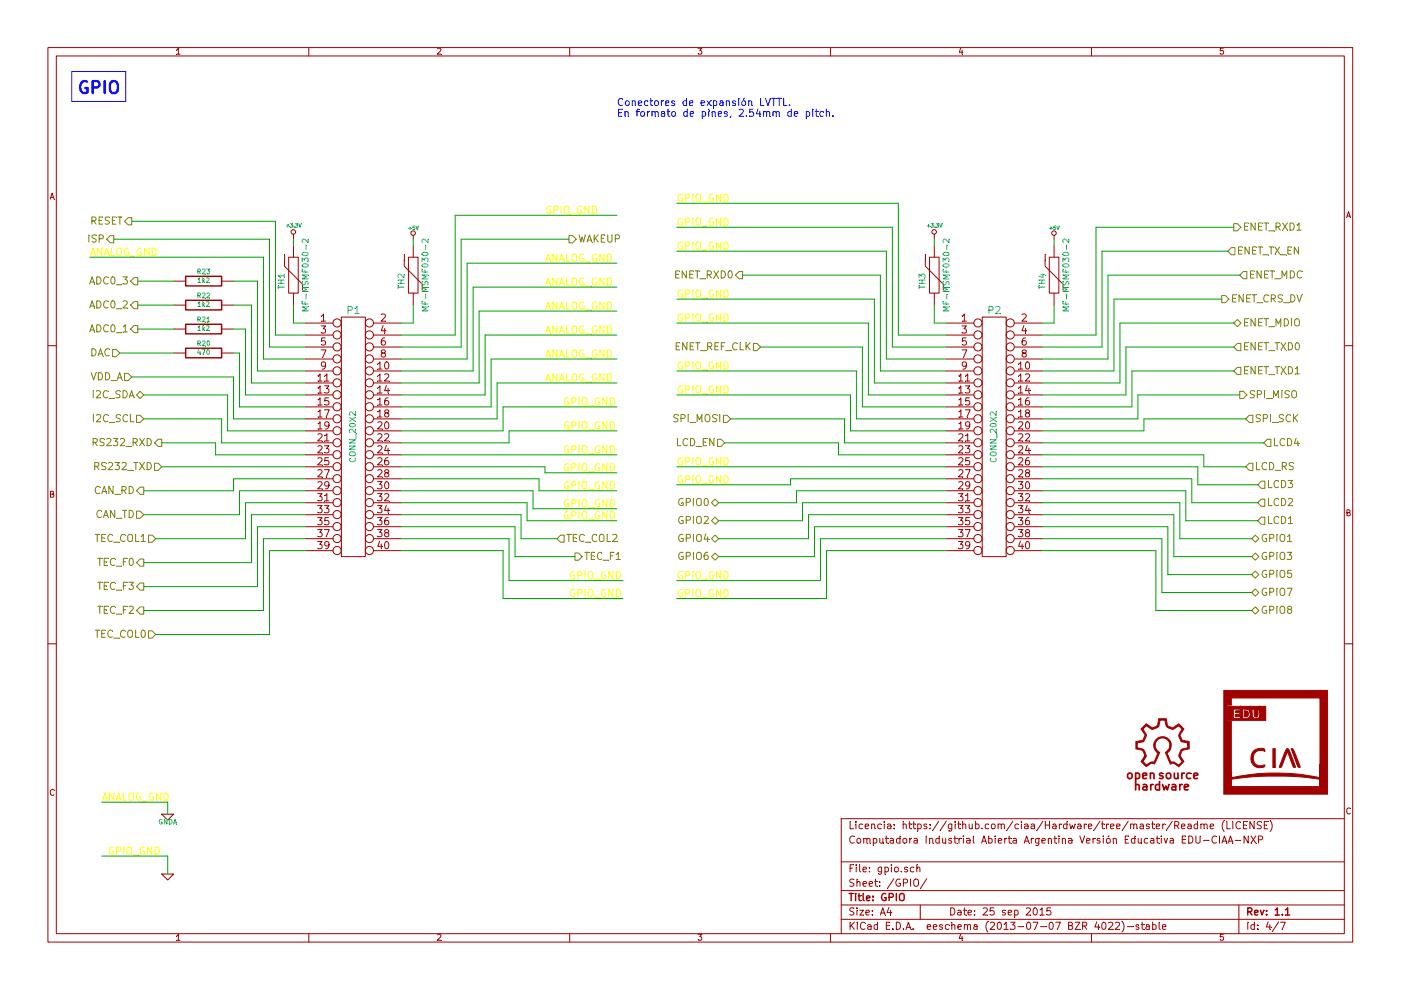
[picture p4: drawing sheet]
EESchema Schematic File Version 2
LIBS:edu-ciaa-nxp
LIBS:edu-ciaa-nxp-cache
EELAYER 27 0
EELAYER END
$Descr A4 11693 8268
encoding utf-8
Sheet 4 7
Title "GPIO"
Date "25 sep 2015"
Rev "1.1"
Comp ""
Comment1 "Computadora Industrial Abierta Argentina Versión Educativa EDU-CIAA-NXP"
Comment2 "Licencia: https://github.com/ciaa/Hardware/tree/master/Readme (LICENSE)"
Comment3 ""
Comment4 ""
$EndDescr
Text HLabel 6000 4200 0    60   BiDi ~ 0
GPIO0
Text HLabel 6000 4350 0    60   BiDi ~ 0
GPIO2
Text HLabel 6000 4500 0    60   BiDi ~ 0
GPIO4
Text HLabel 6000 4650 0    60   BiDi ~ 0
GPIO6
Text HLabel 10450 5100 2    60   BiDi ~ 0
GPIO8
Text HLabel 10450 4500 2    60   BiDi ~ 0
GPIO1
Text HLabel 10450 4650 2    60   BiDi ~ 0
GPIO3
Text HLabel 10450 4800 2    60   BiDi ~ 0
GPIO5
Text HLabel 10450 4950 2    60   BiDi ~ 0
GPIO7
Text HLabel 4750 2000 2    60   Output ~ 0
WAKEUP
$Comp
L THERMISTOR TH1
U 1 1
P 2450 2300
F 0 "TH1" V 2550 2350 50  0000 C CNN
F 1 "MF-MSMF030-2" V 2350 2300 50  0000 C CNN
F 2 "MF-MSMF" H 2450 2300 60  0001 C CNN
F 3 "mfmsmf.pdf" H 2450 2300 60  0001 C CNN
F 4 "PTC RESETTABLE .30A 30V 1812" V 2450 2300 60  0001 C CNN "Descripción"
F 5 "Bourns Inc." V 2450 2300 60  0001 C CNN "Fabricante"
F 6 "MF-MSMF030-2" V 2450 2300 60  0001 C CNN "Nro de parte"
F 7 "../PCB/EDU-NXP/Datasheets" V 2450 2300 60  0001 C CNN "Path datasheet"
F 8 "MF-MSMF030-2CT-ND" V 2450 2300 60  0001 C CNN "Digikey"
F 9 "1812" V 2450 2300 60  0001 C CNN "Footprint"
	1    2450 2300
	-1   0    0    1   
$EndComp
$Comp
L +3.3V #PWR020
U 1 1
P 2450 2000
F 0 "#PWR020" H 2450 1960 30  0001 C CNN
F 1 "+3.3V" H 2450 2110 30  0000 C CNN
F 2 "" H 2450 2000 60  0000 C CNN
F 3 "" H 2450 2000 60  0000 C CNN
	1    2450 2000
	1    0    0    -1  
$EndComp
Text HLabel 1200 3300 0    60   BiDi ~ 0
I2C_SDA
Text HLabel 1200 3500 0    60   Input ~ 0
I2C_SCL
Text HLabel 10350 3300 2    60   Output ~ 0
SPI_MISO
Text HLabel 6100 3500 0    60   Input ~ 0
SPI_MOSI
Text Notes 5150 900  0    60   ~ 0
Conectores de expansión LVTTL.\nEn formato de pines, 2.54mm de pitch.
$Comp
L GNDA #PWR021
U 1 1
P 1400 6800
F 0 "#PWR021" H 1400 6800 40  0001 C CNN
F 1 "GNDA" H 1400 6730 40  0000 C CNN
F 2 "" H 1400 6800 60  0000 C CNN
F 3 "" H 1400 6800 60  0000 C CNN
	1    1400 6800
	1    0    0    -1  
$EndComp
$Comp
L THERMISTOR TH2
U 1 1
P 3450 2300
F 0 "TH2" V 3550 2350 50  0000 C CNN
F 1 "MF-MSMF030-2" V 3350 2300 50  0000 C CNN
F 2 "MF-MSMF" H 2450 2300 60  0001 C CNN
F 3 "mfmsmf.pdf" H 2450 2300 60  0001 C CNN
F 4 "PTC RESETTABLE .30A 30V 1812" V 2450 2300 60  0001 C CNN "Descripción"
F 5 "Bourns Inc." V 2450 2300 60  0001 C CNN "Fabricante"
F 6 "MF-MSMF030-2" V 2450 2300 60  0001 C CNN "Nro de parte"
F 7 "../PCB/EDU-NXP/Datasheets" V 2450 2300 60  0001 C CNN "Path datasheet"
F 8 "MF-MSMF030-2CT-ND" V 2450 2300 60  0001 C CNN "Digikey"
F 9 "1812" V 2450 2300 60  0001 C CNN "Footprint"
	1    3450 2300
	-1   0    0    1   
$EndComp
$Comp
L +5V #PWR022
U 1 1
P 3450 2000
F 0 "#PWR022" H 3450 2090 20  0001 C CNN
F 1 "+5V" H 3450 2090 30  0000 C CNN
F 2 "" H 3450 2000 60  0000 C CNN
F 3 "" H 3450 2000 60  0000 C CNN
	1    3450 2000
	1    0    0    -1  
$EndComp
Text HLabel 10300 1900 2    60   Output ~ 0
ENET_RXD1
Text HLabel 10250 2100 2    60   Input ~ 0
ENET_TX_EN
Text HLabel 1300 5300 0    60   Input ~ 0
TEC_COL0
Text HLabel 6200 2300 0    60   Output ~ 0
ENET_RXD0
Text HLabel 10200 2500 2    60   Output ~ 0
ENET_CRS_DV
Text HLabel 10300 2700 2    60   BiDi ~ 0
ENET_MDIO
Text HLabel 10300 2900 2    60   Input ~ 0
ENET_TXD0
Text HLabel 6350 2900 0    60   Input ~ 0
ENET_REF_CLK
Text HLabel 10300 3100 2    60   Input ~ 0
ENET_TXD1
Text HLabel 1200 4700 0    60   Output ~ 0
TEC_F0
Text HLabel 1150 2750 0    60   Output ~ 0
ADC0_1
Text HLabel 4800 4650 2    60   Output ~ 0
TEC_F1
Text HLabel 1000 2950 0    60   Input ~ 0
DAC
Text HLabel 1200 5100 0    60   Output ~ 0
TEC_F2
Text HLabel 1200 4900 0    60   Output ~ 0
TEC_F3
Text HLabel 10500 4350 2    60   Input ~ 0
LCD1
Text HLabel 10500 4200 2    60   Input ~ 0
LCD2
Text HLabel 10500 4050 2    60   Input ~ 0
LCD3
Text HLabel 10400 3900 2    60   Input ~ 0
LCD_RS
Text HLabel 6050 3700 0    60   Input ~ 0
LCD_EN
Text HLabel 10550 3700 2    60   Input ~ 0
LCD4
Text HLabel 1200 4100 0    60   Output ~ 0
CAN_RD
Text HLabel 1200 4300 0    60   Input ~ 0
CAN_TD
Text HLabel 1300 4500 0    60   Input ~ 0
TEC_COL1
Text HLabel 4650 4500 2    60   Input ~ 0
TEC_COL2
Text HLabel 950  2000 0    60   Output ~ 0
ISP
Text HLabel 1150 2350 0    60   Output ~ 0
ADC0_3
Text HLabel 1150 2550 0    60   Output ~ 0
ADC0_2
$Comp
L CONN_20X2 P1
U 1 1
P 2950 3650
F 0 "P1" H 2950 4700 60  0000 C CNN
F 1 "CONN_20X2" V 2950 3650 50  0000 C CNN
F 2 "" H 2950 3650 60  0000 C CNN
F 3 "" H 2950 3650 60  0000 C CNN
	1    2950 3650
	1    0    0    -1  
$EndComp
$Comp
L CONN_20X2 P2
U 1 1
P 8300 3650
F 0 "P2" H 8300 4700 60  0000 C CNN
F 1 "CONN_20X2" V 8300 3650 50  0000 C CNN
F 2 "" H 8300 3650 60  0000 C CNN
F 3 "" H 8300 3650 60  0000 C CNN
	1    8300 3650
	1    0    0    -1  
$EndComp
$Comp
L R R20
U 1 1
P 1700 2950
F 0 "R20" V 1780 2950 40  0000 C CNN
F 1 "470" V 1707 2951 40  0000 C CNN
F 2 "SM0805" V 1630 2950 30  0001 C CNN
F 3 "AOA0000CE1.pdf" H 1700 2950 30  0001 C CNN
F 4 "RES 470 OHM 1/8W 5% 0805 SMD" V 1700 2950 60  0001 C CNN "Descripción"
F 5 "Panasonic Electronic Components" V 1700 2950 60  0001 C CNN "Fabricante"
F 6 "ERJ-6GEYJ471V" V 1700 2950 60  0001 C CNN "Nro de parte"
F 7 "..PCB/EDU-NXP/Datasheets" V 1700 2950 60  0001 C CNN "Path datasheet"
F 8 "P470ACT-ND" V 1700 2950 60  0001 C CNN "Digikey"
F 9 "0805" V 1700 2950 60  0001 C CNN "Footprint"
	1    1700 2950
	0    -1   -1   0   
$EndComp
$Comp
L R R21
U 1 1
P 1700 2750
F 0 "R21" V 1780 2750 40  0000 C CNN
F 1 "1k2" V 1707 2751 40  0000 C CNN
F 2 "SM0805" V 1630 2750 30  0001 C CNN
F 3 "SEI-RMCF_RMCP.pdf" H 1700 2750 30  0001 C CNN
F 4 "RES 1.2K OHM 1/8W 5% 0805" V 1700 2750 60  0001 C CNN "Descripción"
F 5 "Stackpole Electronics Inc" V 1700 2750 60  0001 C CNN "Fabricante"
F 6 "RMCF0805JT1K20" V 1700 2750 60  0001 C CNN "Nro de parte"
F 7 "..PCB/EDU-NXP/Datasheets" V 1700 2750 60  0001 C CNN "Path datasheet"
F 8 "RMCF0805JT1K20CT-ND" V 1700 2750 60  0001 C CNN "Digikey"
F 9 "0805" V 1700 2750 60  0001 C CNN "Footprint"
	1    1700 2750
	0    -1   -1   0   
$EndComp
$Comp
L R R22
U 1 1
P 1700 2550
F 0 "R22" V 1780 2550 40  0000 C CNN
F 1 "1k2" V 1707 2551 40  0000 C CNN
F 2 "SM0805" V 1630 2750 30  0001 C CNN
F 3 "SEI-RMCF_RMCP.pdf" H 1700 2750 30  0001 C CNN
F 4 "RES 1.2K OHM 1/8W 5% 0805" V 1700 2750 60  0001 C CNN "Descripción"
F 5 "Stackpole Electronics Inc" V 1700 2750 60  0001 C CNN "Fabricante"
F 6 "RMCF0805JT1K20" V 1700 2750 60  0001 C CNN "Nro de parte"
F 7 "..PCB/EDU-NXP/Datasheets" V 1700 2750 60  0001 C CNN "Path datasheet"
F 8 "RMCF0805JT1K20CT-ND" V 1700 2750 60  0001 C CNN "Digikey"
F 9 "0805" V 1700 2750 60  0001 C CNN "Footprint"
	1    1700 2550
	0    -1   -1   0   
$EndComp
$Comp
L R R23
U 1 1
P 1700 2350
F 0 "R23" V 1780 2350 40  0000 C CNN
F 1 "1k2" V 1707 2351 40  0000 C CNN
F 2 "SM0805" V 1630 2750 30  0001 C CNN
F 3 "SEI-RMCF_RMCP.pdf" H 1700 2750 30  0001 C CNN
F 4 "RES 1.2K OHM 1/8W 5% 0805" V 1700 2750 60  0001 C CNN "Descripción"
F 5 "Stackpole Electronics Inc" V 1700 2750 60  0001 C CNN "Fabricante"
F 6 "RMCF0805JT1K20" V 1700 2750 60  0001 C CNN "Nro de parte"
F 7 "..PCB/EDU-NXP/Datasheets" V 1700 2750 60  0001 C CNN "Path datasheet"
F 8 "RMCF0805JT1K20CT-ND" V 1700 2750 60  0001 C CNN "Digikey"
F 9 "0805" V 1700 2750 60  0001 C CNN "Footprint"
	1    1700 2350
	0    -1   -1   0   
$EndComp
Text HLabel 10400 3500 2    60   Input ~ 0
SPI_SCK
Text HLabel 1350 3900 0    60   Input ~ 0
RS232_TXD
Text HLabel 1350 3700 0    60   Output ~ 0
RS232_RXD
Text HLabel 10350 2300 2    60   Input ~ 0
ENET_MDC
Text HLabel 1100 1850 0    60   Output ~ 0
RESET
$Comp
L THERMISTOR TH3
U 1 1
P 7800 2300
F 0 "TH3" V 7900 2350 50  0000 C CNN
F 1 "MF-MSMF030-2" V 7700 2300 50  0000 C CNN
F 2 "MF-MSMF" H 2450 2300 60  0001 C CNN
F 3 "mfmsmf.pdf" H 2450 2300 60  0001 C CNN
F 4 "PTC RESETTABLE .30A 30V 1812" V 2450 2300 60  0001 C CNN "Descripción"
F 5 "Bourns Inc." V 2450 2300 60  0001 C CNN "Fabricante"
F 6 "MF-MSMF030-2" V 2450 2300 60  0001 C CNN "Nro de parte"
F 7 "../PCB/EDU-NXP/Datasheets" V 2450 2300 60  0001 C CNN "Path datasheet"
F 8 "MF-MSMF030-2CT-ND" V 2450 2300 60  0001 C CNN "Digikey"
F 9 "1812" V 2450 2300 60  0001 C CNN "Footprint"
	1    7800 2300
	-1   0    0    1   
$EndComp
$Comp
L +3.3V #PWR023
U 1 1
P 7800 2000
F 0 "#PWR023" H 7800 1960 30  0001 C CNN
F 1 "+3.3V" H 7800 2110 30  0000 C CNN
F 2 "" H 7800 2000 60  0000 C CNN
F 3 "" H 7800 2000 60  0000 C CNN
	1    7800 2000
	1    0    0    -1  
$EndComp
$Comp
L THERMISTOR TH4
U 1 1
P 8800 2300
F 0 "TH4" V 8900 2350 50  0000 C CNN
F 1 "MF-MSMF030-2" V 8700 2300 50  0000 C CNN
F 2 "MF-MSMF" H 2450 2300 60  0001 C CNN
F 3 "mfmsmf.pdf" H 2450 2300 60  0001 C CNN
F 4 "PTC RESETTABLE .30A 30V 1812" V 2450 2300 60  0001 C CNN "Descripción"
F 5 "Bourns Inc." V 2450 2300 60  0001 C CNN "Fabricante"
F 6 "MF-MSMF030-2" V 2450 2300 60  0001 C CNN "Nro de parte"
F 7 "../PCB/EDU-NXP/Datasheets" V 2450 2300 60  0001 C CNN "Path datasheet"
F 8 "MF-MSMF030-2CT-ND" V 2450 2300 60  0001 C CNN "Digikey"
F 9 "1812" V 2450 2300 60  0001 C CNN "Footprint"
	1    8800 2300
	-1   0    0    1   
$EndComp
$Comp
L +5V #PWR024
U 1 1
P 8800 2000
F 0 "#PWR024" H 8800 2090 20  0001 C CNN
F 1 "+5V" H 8800 2090 30  0000 C CNN
F 2 "" H 8800 2000 60  0000 C CNN
F 3 "" H 8800 2000 60  0000 C CNN
	1    8800 2000
	1    0    0    -1  
$EndComp
$Comp
L GND #PWR025
U 1 1
P 1400 7300
F 0 "#PWR025" H 1400 7300 30  0001 C CNN
F 1 "GND" H 1400 7230 30  0001 C CNN
F 2 "" H 1400 7300 60  0000 C CNN
F 3 "" H 1400 7300 60  0000 C CNN
	1    1400 7300
	1    0    0    -1  
$EndComp
Text Label 900  7150 0    60   ~ 0
GPIO_GND
Text Label 5650 2500 0    60   ~ 0
GPIO_GND
Text Label 5650 2700 0    60   ~ 0
GPIO_GND
Text Label 5650 3100 0    60   ~ 0
GPIO_GND
Text Label 5650 3300 0    60   ~ 0
GPIO_GND
Text Label 5650 3900 0    60   ~ 0
GPIO_GND
Text Label 4700 3800 0    60   ~ 0
GPIO_GND
Text Label 850  6700 0    60   ~ 0
ANALOG_GND
Text Label 4550 3200 0    60   ~ 0
ANALOG_GND
Text Label 4550 1800 0    60   ~ 0
GPIO_GND
Text Label 750  2150 0    60   ~ 0
ANALOG_GND
Text Label 4550 2200 0    60   ~ 0
ANALOG_GND
Text Label 4550 2400 0    60   ~ 0
ANALOG_GND
Text Label 4550 2600 0    60   ~ 0
ANALOG_GND
Text Label 4550 2800 0    60   ~ 0
ANALOG_GND
Text Label 4550 3000 0    60   ~ 0
ANALOG_GND
Text Label 5650 4050 0    60   ~ 0
GPIO_GND
Text Label 5650 5000 0    60   ~ 0
GPIO_GND
Text Label 5650 4850 0    60   ~ 0
GPIO_GND
Text Label 4700 3950 0    60   ~ 0
GPIO_GND
Text Label 4700 4100 0    60   ~ 0
GPIO_GND
Text Label 4700 4250 0    60   ~ 0
GPIO_GND
Text Label 4750 4850 0    60   ~ 0
GPIO_GND
Text Label 4750 5000 0    60   ~ 0
GPIO_GND
Text Label 5650 2100 0    60   ~ 0
GPIO_GND
Text Label 5650 1900 0    60   ~ 0
GPIO_GND
Text Label 5650 1700 0    60   ~ 0
GPIO_GND
Wire Wire Line
	2050 4500 1300 4500
Wire Wire Line
	2050 4200 2050 4500
Wire Wire Line
	2550 4200 2050 4200
Wire Wire Line
	2100 4300 2550 4300
Wire Wire Line
	2100 4700 2100 4300
Wire Wire Line
	1200 4700 2100 4700
Wire Wire Line
	2150 4900 1200 4900
Wire Wire Line
	2150 4400 2150 4900
Wire Wire Line
	2550 4400 2150 4400
Wire Wire Line
	2200 4500 2550 4500
Wire Wire Line
	2200 5100 2200 4500
Wire Wire Line
	1200 5100 2200 5100
Wire Wire Line
	2250 5300 1300 5300
Wire Wire Line
	2250 4600 2250 5300
Wire Wire Line
	2550 4600 2250 4600
Wire Wire Line
	4350 4500 4650 4500
Wire Wire Line
	9300 2500 10200 2500
Wire Wire Line
	6350 2900 7200 2900
Wire Wire Line
	7050 3500 6100 3500
Wire Wire Line
	6050 3700 7000 3700
Wire Wire Line
	10050 3900 10400 3900
Wire Wire Line
	9350 2700 10300 2700
Wire Wire Line
	9200 2100 10250 2100
Wire Wire Line
	9500 3300 10350 3300
Wire Wire Line
	9450 3100 10300 3100
Wire Wire Line
	9400 2900 10300 2900
Wire Wire Line
	9550 3500 10400 3500
Wire Wire Line
	8700 3700 10550 3700
Wire Wire Line
	10000 4050 10500 4050
Wire Wire Line
	6800 4650 6800 4400
Wire Wire Line
	6000 4650 6800 4650
Wire Wire Line
	6000 4500 6750 4500
Wire Wire Line
	6700 4350 6000 4350
Wire Wire Line
	6000 4200 6650 4200
Wire Wire Line
	9650 5100 10450 5100
Wire Wire Line
	9650 4600 9650 5100
Wire Wire Line
	8700 4600 9650 4600
Wire Wire Line
	9700 4500 8700 4500
Wire Wire Line
	9700 4950 9700 4500
Wire Wire Line
	10450 4950 9700 4950
Wire Wire Line
	9750 4800 10450 4800
Wire Wire Line
	9750 4400 9750 4800
Wire Wire Line
	8700 4400 9750 4400
Wire Wire Line
	9800 4650 10450 4650
Wire Wire Line
	9800 4300 9800 4650
Wire Wire Line
	9850 4500 10450 4500
Wire Wire Line
	9850 4200 9850 4500
Wire Wire Line
	9900 4100 9900 4350
Wire Wire Line
	9900 4350 10500 4350
Wire Wire Line
	9950 4200 10500 4200
Wire Wire Line
	9950 4000 9950 4200
Wire Wire Line
	10000 3900 10000 4050
Wire Wire Line
	9250 2300 10350 2300
Wire Wire Line
	9150 1900 10300 1900
Wire Wire Line
	6900 4600 7900 4600
Wire Wire Line
	6900 5000 6900 4600
Wire Wire Line
	5650 5000 6900 5000
Wire Wire Line
	6850 4850 5650 4850
Wire Wire Line
	6850 4500 6850 4850
Wire Wire Line
	7900 4500 6850 4500
Wire Wire Line
	6800 4400 7900 4400
Wire Wire Line
	6750 4500 6750 4300
Wire Wire Line
	6700 4200 6700 4350
Wire Wire Line
	6650 4200 6650 4100
Wire Wire Line
	5650 4050 6600 4050
Wire Wire Line
	6600 4050 6600 4000
Wire Wire Line
	6200 2300 7350 2300
Wire Wire Line
	4200 5000 5200 5000
Wire Wire Line
	4200 4600 4200 5000
Wire Wire Line
	3350 4600 4200 4600
Wire Wire Line
	4250 4850 5200 4850
Wire Wire Line
	4250 4500 4250 4850
Wire Wire Line
	3350 4500 4250 4500
Wire Wire Line
	4300 4650 4300 4400
Wire Wire Line
	4800 4650 4300 4650
Wire Wire Line
	4350 4300 4350 4500
Wire Wire Line
	4400 4200 4400 4350
Wire Wire Line
	4400 4350 5150 4350
Wire Wire Line
	4450 4250 5150 4250
Wire Wire Line
	4450 4100 4450 4250
Wire Wire Line
	3350 4100 4450 4100
Wire Wire Line
	4500 4000 3350 4000
Wire Wire Line
	4500 4100 4500 4000
Wire Wire Line
	4550 3950 5150 3950
Wire Wire Line
	4550 3900 4550 3950
Wire Wire Line
	3350 3900 4550 3900
Wire Wire Line
	3350 3800 5150 3800
Wire Wire Line
	4500 4100 5150 4100
Wire Wire Line
	4250 3600 5150 3600
Wire Wire Line
	3850 2000 4750 2000
Wire Wire Line
	1900 3300 1200 3300
Wire Wire Line
	1200 3500 1850 3500
Wire Wire Line
	1950 3150 1950 3500
Wire Wire Line
	1950 3500 2550 3500
Wire Wire Line
	2000 3400 2550 3400
Wire Wire Line
	2000 2950 2000 3400
Wire Wire Line
	2050 2750 2050 3300
Wire Wire Line
	2100 3200 2100 2550
Wire Wire Line
	2150 2350 2150 3100
Wire Wire Line
	750  2150 2200 2150
Wire Wire Line
	2200 2150 2200 3000
Wire Wire Line
	1400 6700 850  6700
Wire Wire Line
	1400 6800 1400 6700
Wire Wire Line
	950  2000 2250 2000
Wire Wire Line
	2250 2000 2250 2900
Wire Wire Line
	2250 2900 2550 2900
Wire Wire Line
	2300 2800 2550 2800
Wire Wire Line
	2300 1850 2300 2800
Wire Wire Line
	1100 1850 2300 1850
Wire Wire Line
	4050 2800 5150 2800
Wire Wire Line
	2150 2350 1950 2350
Wire Wire Line
	2100 2550 1950 2550
Wire Wire Line
	2050 2750 1950 2750
Wire Wire Line
	1950 2950 2000 2950
Wire Wire Line
	10050 3800 10050 3900
Wire Wire Line
	1400 7150 850  7150
Wire Wire Line
	1400 7300 1400 7150
Wire Wire Line
	5650 1700 7500 1700
Wire Wire Line
	5650 1900 7450 1900
Wire Wire Line
	5650 2100 7400 2100
Wire Wire Line
	5650 2500 7300 2500
Wire Wire Line
	5650 2700 7250 2700
Wire Wire Line
	5650 3100 7150 3100
Wire Wire Line
	5650 3300 7100 3300
Wire Wire Line
	5650 3900 7900 3900
Wire Wire Line
	3800 1800 5150 1800
Wire Wire Line
	3900 2200 5150 2200
Wire Wire Line
	3950 2400 5150 2400
Wire Wire Line
	4000 2600 5150 2600
Wire Wire Line
	4100 3000 5150 3000
Wire Wire Line
	4150 3200 5150 3200
Wire Wire Line
	4200 3400 5150 3400
Wire Wire Line
	9150 2800 9150 1900
Wire Wire Line
	9200 2900 9200 2100
Wire Wire Line
	9250 3000 9250 2300
Wire Wire Line
	9300 3100 9300 2500
Wire Wire Line
	9350 3200 9350 2700
Wire Wire Line
	9400 3300 9400 2900
Wire Wire Line
	9450 3400 9450 3100
Wire Wire Line
	9500 3500 9500 3300
Wire Wire Line
	9550 3600 9550 3500
Wire Wire Line
	7500 1700 7500 2800
Wire Wire Line
	7450 1900 7450 2900
Wire Wire Line
	7400 2100 7400 3000
Wire Wire Line
	7350 2300 7350 3100
Wire Wire Line
	7300 2500 7300 3200
Wire Wire Line
	7250 2700 7250 3300
Wire Wire Line
	7200 2900 7200 3400
Wire Wire Line
	7150 3100 7150 3500
Wire Wire Line
	7100 3300 7100 3600
Wire Wire Line
	7100 3600 7900 3600
Wire Wire Line
	7050 3700 7050 3500
Wire Wire Line
	7900 3700 7050 3700
Wire Wire Line
	7000 3800 7900 3800
Wire Wire Line
	6600 4000 7900 4000
Wire Wire Line
	7000 3700 7000 3800
Wire Wire Line
	3800 2800 3800 1800
Wire Wire Line
	3850 2900 3850 2000
Wire Wire Line
	3900 3000 3900 2200
Wire Wire Line
	3350 3000 3900 3000
Wire Wire Line
	3950 2400 3950 3100
Wire Wire Line
	4000 3200 4000 2600
Wire Wire Line
	4050 3300 4050 2800
Wire Wire Line
	4100 3400 4100 3000
Wire Wire Line
	4150 3500 4150 3200
Wire Wire Line
	4200 3600 4200 3400
Wire Wire Line
	4250 3700 4250 3600
Wire Wire Line
	2200 3000 2550 3000
Wire Wire Line
	2150 3100 2550 3100
Wire Wire Line
	2550 3200 2100 3200
Wire Wire Line
	2050 3300 2550 3300
Wire Wire Line
	1900 3600 2550 3600
Wire Wire Line
	1900 3300 1900 3600
Wire Wire Line
	1850 3700 2550 3700
Wire Wire Line
	1850 3500 1850 3700
Wire Wire Line
	1800 3800 2550 3800
Wire Wire Line
	1800 3700 1800 3800
Wire Wire Line
	2450 2550 2450 2700
Wire Wire Line
	7500 2800 7900 2800
Wire Wire Line
	7450 2900 7900 2900
Wire Wire Line
	7400 3000 7900 3000
Wire Wire Line
	7350 3100 7900 3100
Wire Wire Line
	7300 3200 7900 3200
Wire Wire Line
	7250 3300 7900 3300
Wire Wire Line
	7200 3400 7900 3400
Wire Wire Line
	7150 3500 7900 3500
Wire Wire Line
	1150 2750 1450 2750
Wire Wire Line
	1000 2950 1450 2950
Wire Wire Line
	3350 3300 4050 3300
Wire Wire Line
	3350 3400 4100 3400
Wire Wire Line
	3350 3500 4150 3500
Wire Wire Line
	3350 3700 4250 3700
Wire Wire Line
	3350 3600 4200 3600
Wire Wire Line
	3350 2800 3800 2800
Wire Wire Line
	3350 2900 3850 2900
Wire Wire Line
	3950 3100 3350 3100
Wire Wire Line
	3350 3200 4000 3200
Wire Wire Line
	8700 2800 9150 2800
Wire Wire Line
	8700 2900 9200 2900
Wire Wire Line
	8700 3100 9300 3100
Wire Wire Line
	8700 3000 9250 3000
Wire Wire Line
	8700 3200 9350 3200
Wire Wire Line
	1150 2350 1450 2350
Wire Wire Line
	8700 3300 9400 3300
Wire Wire Line
	8700 3400 9450 3400
Wire Wire Line
	1150 2550 1450 2550
Wire Wire Line
	8700 3500 9500 3500
Wire Wire Line
	8700 3600 9550 3600
Wire Wire Line
	8700 4100 9900 4100
Wire Wire Line
	8700 4200 9850 4200
Wire Wire Line
	8700 4300 9800 4300
Wire Wire Line
	6650 4100 7900 4100
Wire Wire Line
	6700 4200 7900 4200
Wire Wire Line
	6750 4300 7900 4300
Wire Wire Line
	8700 3800 10050 3800
Wire Wire Line
	8700 3900 10000 3900
Wire Wire Line
	8700 4000 9950 4000
Wire Wire Line
	4300 4400 3350 4400
Wire Wire Line
	3350 4300 4350 4300
Wire Wire Line
	3350 4200 4400 4200
Wire Wire Line
	2450 2050 2450 2000
Wire Wire Line
	2450 2700 2550 2700
Wire Wire Line
	3350 2700 3450 2700
Wire Wire Line
	3450 2700 3450 2550
Wire Wire Line
	3450 2050 3450 2000
Wire Wire Line
	7800 2550 7800 2700
Wire Wire Line
	7800 2050 7800 2000
Wire Wire Line
	8800 2700 8800 2550
Wire Wire Line
	8800 2050 8800 2000
Wire Wire Line
	7800 2700 7900 2700
Wire Wire Line
	8800 2700 8700 2700
Text Label 4700 4350 0    60   ~ 0
GPIO_GND
Wire Wire Line
	2000 4100 2550 4100
Wire Wire Line
	2000 4100 2000 4300
Wire Wire Line
	2000 4300 1200 4300
Wire Wire Line
	1200 4100 1950 4100
Wire Wire Line
	1950 4100 1950 4000
Wire Wire Line
	1950 4000 2550 4000
Wire Wire Line
	1350 3900 2550 3900
Wire Wire Line
	1800 3700 1350 3700
Text Label 4700 3600 0    60   ~ 0
GPIO_GND
Text Label 4700 3400 0    60   ~ 0
GPIO_GND
$Comp
L LOGO #G8
U 1 1
P 10650 6200
F 0 "#G8" H 10650 5797 60  0001 C CNN
F 1 "LOGO" H 10650 6603 60  0001 C CNN
F 2 "" H 10650 6200 60  0000 C CNN
F 3 "" H 10650 6200 60  0000 C CNN
	1    10650 6200
	1    0    0    -1  
$EndComp
Text HLabel 1100 3150 0    60   Input ~ 0
VDD_A
Wire Wire Line
	1100 3150 1950 3150
$Comp
L OSHWA #G7
U 1 1
P 9700 6300
F 0 "#G7" H 9670 6700 60  0001 C CNN
F 1 "OSHWA" H 9700 6603 60  0001 C CNN
F 2 "~" H 9700 6300 60  0000 C CNN
F 3 "~" H 9700 6300 60  0000 C CNN
	1    9700 6300
	1    0    0    -1  
$EndComp
Text Notes 650  800  0    100  ~ 20
GPIO
Wire Notes Line
	600  600  1050 600 
Wire Notes Line
	1050 600  1050 850 
Wire Notes Line
	600  600  600  850 
Wire Notes Line
	600  850  1050 850 
$EndSCHEMATC
